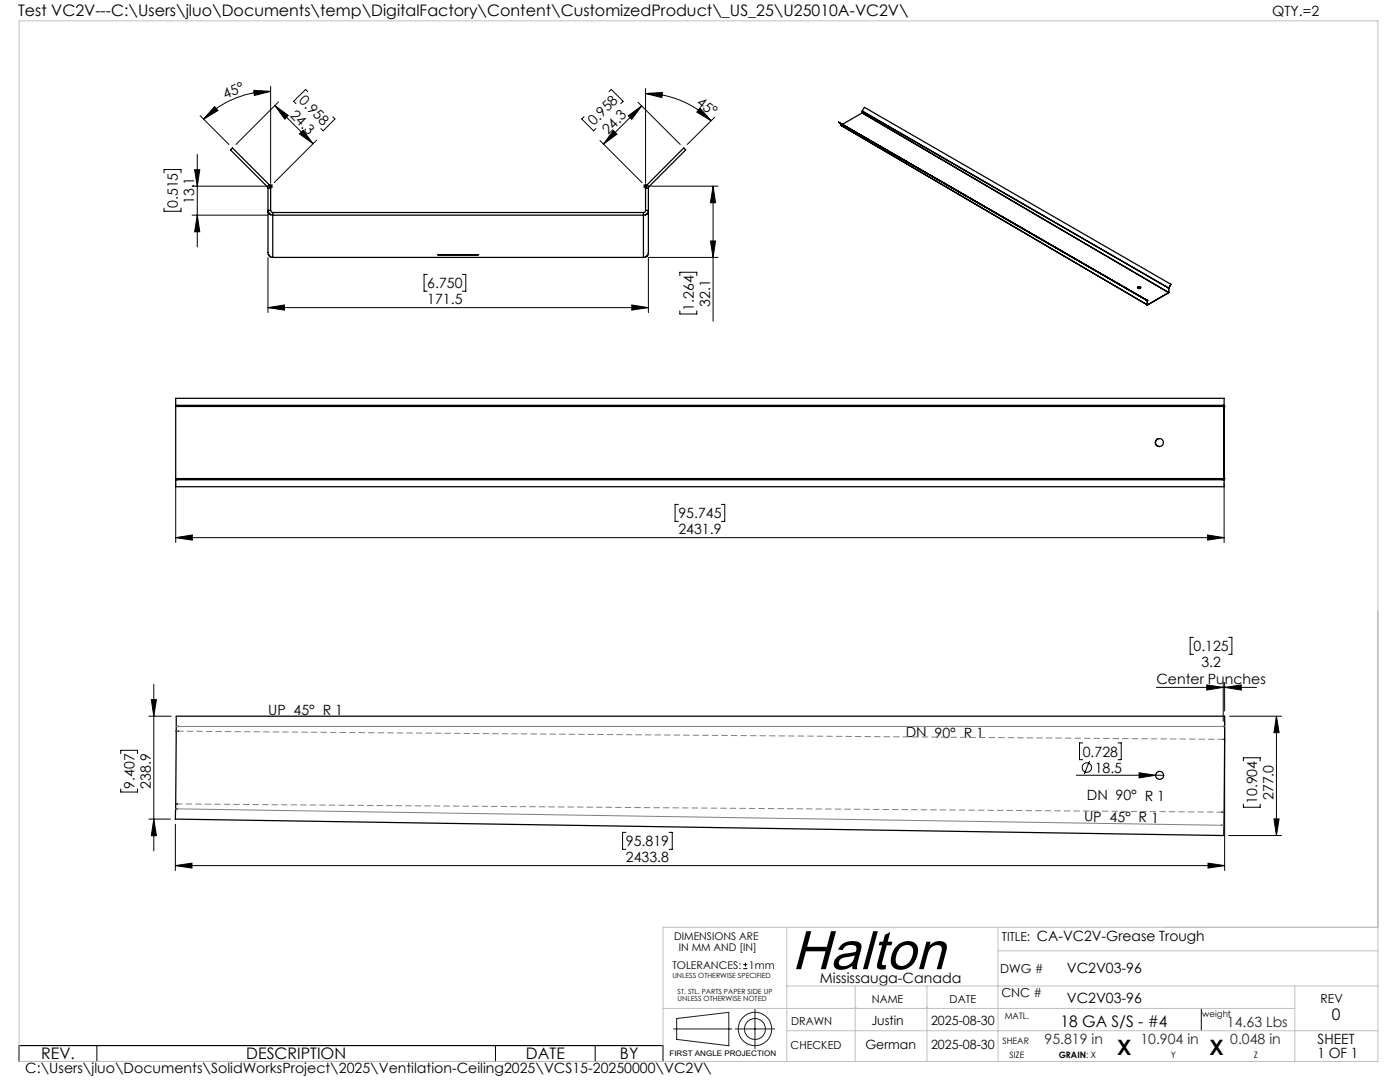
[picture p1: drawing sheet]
<svg xmlns="http://www.w3.org/2000/svg" width="279mm" height="216mm" viewBox="0 0 279 216" stroke-linecap="round" stroke-linejoin="round" font-family="sans-serif">
<g fill="none" stroke="#000" stroke-width=".25">
<path d="M53.3 37.3l.2 .3M53.5 37.6v12.8a.96 .96 0 0 0 .9 1M53.5 37.6h.5M53.7 36.9l.3 .7M53.7 36.9l-7.3-7.4-.4 .4 7.3 7.4M53.7 36.9l-.4 .4M54 37.6v4.4M128.8 37.6v4.4M128.8 37.6h.6M129.2 36.9l-.4 .7M129.2 36.9l.3 .4M129.2 36.9l7.3-7.4 .3 .4-7.3 7.4"/>
<path d="M129.4 37.6v12.8a.96 .96 0 0 1-1 1M129.5 37.3l-.1 .3M167.4 24.4l61.6 35.6M167.4 24.4l61.2 35.3M167.4 24.4l.4 .3M167.8 24.7h.1M167.8 25l61.1 35.8M167.8 25l61.2 35.8M167.8 24.7v.3M167.9 24.7h.1M172 22.5l61.2 35.9M172 22.5l-3.9 2.3"/>
<path d="M172.1 22.2h.1M172.1 22.5h-.1M172.1 22.2l.4-.8 61.2 35.3M172.1 22.2l61.2 35.3M172.1 22.2l61.1 35.3M172.1 22.5l61.1 35.8M172.1 22.2v.3M172.2 22.2h.1M172.2 22.6h.1M53.6 42.4l.4 .5zM53.6 50.8l.4 .5zM54 42h-.5a.96 .96 0 0 0 .9 .9h74a.96 .96 0 0 0 1-.9h-.6"/>
<path d="M54 42l.4 .4M54.4 42.4v9M54.4 42.4h74M54.4 51.4h74M87.3 50.8h8.2zM128.4 42.4v9M128.8 51.3l.5-.5zM128.8 42l-.1 .3-.3 .1M129.3 42.4l-.5 .5zM227 57.4l.3-.2 .3 .2M227 57.3a.29 .29 0 0 1 .4-.1 .29 .29 0 0 1 .2 .3h-.5zM228.6 59.7l.4 .3"/>
<path d="M228.6 59.7l.4 .2M228.9 59.9h.1M229 60h.1M229 59.9v.1M229 59.9v.9M229 60v.9M233.1 58.3h.1M233.1 57.4h.1M233.2 58.3v.1M233.2 57.5l.1 .8M233.2 58.4l-4.2 2.5M233.2 57.5h.1"/>
<path d="M233.2 58.3h.1M233.3 57.5h-.1M233.3 57.5h.1M233.3 57.5v.8M233.7 56.7l-.4 .8M228.9 60.8h.1M228.9 60.8l.1 .1M229 60.8v.1M229 60.8h.1M35.1 80.9v.2M35.1 80.9v-1.4h209.2v1.6M35.1 95.5v.2"/>
<path d="M35.1 95.7h.1M35.1 80.9h209.2M35.1 80.9h.1M35.1 81.1v14.4M35.1 95.5h209.2M35.1 81.1h209.2M35.1 95.7h209.2M35.4 95.7h.1M35.5 81h.1M35.5 80.9h.1M231.4 87.5a.79 .79 0 0 0-.8 .8 .79 .79 0 0 0 .8 .8M243.8 95.6l.1 .1z"/>
<path d="M243.9 95.7h.1M243.9 81h.1zM244.1 80.9h.1M244.3 80.9v.2M244.3 81.1h.1M244.3 95.5h.1M244.3 95.5v.2M244.3 95.5v1.6h-209.2v-1.4M244.3 95.7h.1M244.3 81.1v14.4M35.2 142.9h209.2l-.2 23.8-209.2-3.3zM35.5 144.9l.1 .1z"/>
<path d="M35.6 145.9h.1M244.1 147.5h.1M244.2 145h.1M35.3 161.4h.1M35.3 160.4h.1M243.8 164.7h.1M243.9 162.1h.1"/>
<circle cx="35.3" cy="95.6" r=".06"/>
<circle cx="231.4" cy="88.3" r=".81"/>
<circle cx="231.4" cy="154.7" r=".79"/>
</g>
<g fill="none" stroke="#000" stroke-width=".2">
<path d="M50.7 18l3.3 .2-3.2 .8zM54 18.2a19 19 0 0 0-13.4 5.6M54 17.3v19.2M61.4 18.3l-.4-.4-2.4 2.3 .5 .5M121.5 18.3l.5-.4 2.4 2.3-.5 .5M128.8 18.7l3.4-.2-.1 1zM128.8 18.7a18.5 18.5 0 0 1 13.1 5.4M128.8 17.7v18.8M32.7 34.5v-.7h3.4v.7M38.3 37.1h14.7M38.8 33.9h1.1l-.5 3.2zM39.4 30.8v18.5"/>
<path d="M39.9 23.1l5.8 5.7M42.8 21.3l.7 .7-2.9 1.8zM53.5 37.1h1M53.7 36.8l.7 .7M54 36.7v.9M54.4 36.8l-.7 .7M54.9 21.1l2.6 1.9-.7 .8zM54.9 21.1l7.6 7.6M55.6 20.4l-8.5 8.4M59.8 26.7l.7-.7 2 2.7zM63.2 28l-8.5 8.4M66.4 23.3l.5 .4-2.4 2.4-.5-.5"/>
<path d="M116.6 23.3l-.5 .4 2.4 2.4 .4-.5M119.7 28l8.4 8.4M122.4 26l.7 .8-2.7 2zM125.4 23.1l2.7-2-2 2.7zM127.4 20.4l8.3 8.4M128.1 21.1l-7.7 7.7M128.3 37.1h1.1M128.5 36.8l.7 .7M128.8 36.7v.9M129.2 36.8l-.7 .7M129.9 37.1h13.4M139.7 21.6l2.2 2.5-2.8-1.7z"/>
<path d="M142.3 37.1l.5 3.4h-1zM142.3 37.1v27M142.6 23.4l-5.4 5.4M32.7 41.5v.7h3.4v-.7M38.3 42.9h15.1M39.4 42.9l.5 3.3h-1.1zM53.5 51.4v11M85.3 54.8h-.7v3.3h.7M92.3 54.8h.7v3.3h-.7M129.4 51.4v11M129.4 51.4h13.9M135.7 55v-.7h3.4v.7"/>
<path d="M141.8 48.1h1l-.5 3.3zM53.5 61.4l3.3-.5v1zM53.5 61.4h75.9M126.1 60.9l3.3 .5-3.3 .5zM135.7 62v.7h3.4v-.7M35.1 96.5v11.8M244.3 96.5v11.8M35.1 107.3l3.3-.5v1zM35.1 107.3h209.2M135.4 100.6h-.7v3.4h.7M144 100.6h.6v3.4h-.6M241 106.8l3.3 .5-3.3 .5z"/>
<path d="M30.2 139.6h1l-.5 3.3zM30.7 136.6v33.2M230.8 137.2h20M238.2 127.2h-.7v3.4h.7M240.8 136.7l3.3 .5-3.3 .5zM244.1 136.2v7.7M244.4 137.2l3.3-.5v1zM244.4 136.2v5.7M245.2 127.2h.7v3.4h-.7M24.1 150.4v-.7h3.3v.7M24.1 157.4v.6h3.3v-.6M29.7 142.9h4.4"/>
<path d="M214.8 154.7h17.4M216.1 148.2h-.7v3.4h.7M217.5 151.8l-1.1 2.7M223.1 148.2h.7v3.4h-.7M227.3 154.2l3.3 .5-3.3 .5zM244.4 143.9v29.8M245.4 142.9h10.4M248.1 151.8v-.6h3.4v.6M254.7 142.9l.6 3.3h-1.1zM254.7 142.9v23.8M29.7 163.4h4.3M30.7 163.4l.5 3.4h-1z"/>
<path d="M35 172.7l3.3-.5v1zM35 164.5v9.2M35 172.7h209.4M124.9 166.1h-.7v3.4h.7M133.5 166.1h.7v3.4h-.7M241.1 172.2l3.3 .5-3.3 .5zM245.2 166.7h10.6M248.1 160.4v.7h3.4v-.7M254.2 163.4h1.1l-.6 3.3zM148.3 193.3h.9M148.3 192.5h.9M148.8 192.1v.8"/>
<path d="M3.8 208.6h128.5v3.2h-128.5zM19.3 208.6v3.2M98.9 208.6v3.2M118.8 208.6v3.2M239.7 201.2v4.5"/>
<circle cx="216.9" cy="153.2" r=".94"/>
</g>
<g fill="none" stroke="#191924" stroke-width=".2">
<path d="M134.4 205.3h11.7M135 203.2l10.5-1.2v6.7l-10.5-1.3zM146.7 205.3h7.9M150.7 201.4v7.9"/>
<circle cx="150.7" cy="205.3" r="2.09"/>
<circle cx="150.7" cy="205.3" r="3.3"/>
</g>
<path d="M35.5 145.9h-.3M244.4 147.5h-.3M35.3 160.4h-.2M244.3 162.1l-.4-.1" fill="none" stroke="#808080" stroke-width=".2" stroke-dasharray="1.3 .6" stroke-linecap="butt"/>
<path d="M244.1 147.5l-208.5-1.6M243.8 162l-208.4-1.6" fill="none" stroke="#808080" stroke-width=".2" stroke-dasharray="1.3 .6" stroke-dashoffset=".2" stroke-linecap="butt"/>
<path d="M35.2 145h.3M35.6 145h208.5M244.2 145h.2M35 161.4h.3M35.3 161.4l209 3.3" fill="none" stroke="#808080" stroke-width=".2"/>
<path d="M3.8 4.2h271.2v207.6h-271.2zM157 196.7h118M157 185v26.8M170.7 196.7v15.1M185 196.7v15.1M199.2 185v26.8M199.2 189.7h75.8M258.4 196.7v15.1M275 185h-142.7v26.8M132.3 201.2h126.1M157 205.7h118M170.7 201h.1" fill="none" stroke="#c0c0c0" stroke-width=".2"/>
<g fill="#000">
<path d="M227.3 154.2l3.3 .5-3.3 .5z"/>
<path d="M50.7 18l3.3 .2-3.2 .8zM42.8 21.3l.7 .7-2.9 1.8z"/>
<path d="M38.8 33.9h1.1l-.5 3.2zM39.4 42.9l.5 3.3h-1.1zM142.3 37.1l.5 3.4h-1zM141.8 48.1h1l-.5 3.3z"/>
<path d="M59.8 26.7l.7-.7 2 2.7zM54.9 21.1l2.6 1.9-.7 .8z"/>
<path d="M122.4 26l.7 .8-2.7 2zM125.4 23.1l2.7-2-2 2.7z"/>
<path d="M139.7 21.6l2.2 2.5-2.8-1.7zM128.8 18.7l3.4-.2-.1 1z"/>
<path d="M35.1 107.3l3.3-.5v1zM241 106.8l3.3 .5-3.3 .5z"/>
<path d="M30.2 139.6h1l-.5 3.3zM30.7 163.4l.5 3.4h-1z"/>
<path d="M35 172.7l3.3-.5v1zM241.1 172.2l3.3 .5-3.3 .5zM240.8 136.7l3.3 .5-3.3 .5zM244.4 137.2l3.3-.5v1zM53.5 61.4l3.3-.5v1zM126.1 60.9l3.3 .5-3.3 .5z"/>
<path d="M254.2 163.4h1.1l-.6 3.3zM254.7 142.9l.6 3.3h-1.1z"/>
</g>
<text font-size="11" x="158" y="193.4">Halton</text>
<g font-size="4.2">
<text x="223" y="210.4">X</text>
<text x="241.4" y="210.4">X</text>
</g>
<g font-size="3.2">
<text x="3.6" y="3.3">Test VC2V---C:\Users\jluo\Documents\temp\DigitalFactory\Content\CustomizedProduct\_US_25\U25010A-VC2V\</text>
<text x="265.8" y="203.5">0</text>
<text x="211.6" y="204.9">18 GA S/S - #4</text>
<text x="8.2" y="211.4">REV.</text>
<text x="49.2" y="211.4">DESCRIPTION</text>
<text x="105" y="211.4">DATE</text>
<text x="123.7" y="211.4">BY</text>
</g>
<g font-size="2.8">
<text x="253.9" y="3.3">QTY.=2</text>
<text x="44.9" y="19.7" transform="rotate(-21 44.9 19.7)">45°</text>
<text x="57.8" y="23.1" transform="rotate(45 57.8 23.1)">24.3</text>
<text x="59.5" y="20.2" transform="rotate(45 59.5 20.2)">0.958</text>
<text x="138.8" y="20.7" transform="rotate(38 138.8 20.7)">45°</text>
<text x="118.5" y="25.2" transform="rotate(-45 118.5 25.2)">0.958</text>
<text x="121.4" y="26.9" transform="rotate(-45 121.4 26.9)">24.3</text>
<text x="35.5" y="41.5" transform="rotate(-90 35.5 41.5)">0.515</text>
<text x="38.8" y="40.7" transform="rotate(-90 38.8 40.7)">13.1</text>
<text x="85.3" y="57.5">6.750</text>
<text x="85.3" y="60.7">171.5</text>
<text x="138.5" y="62" transform="rotate(-90 138.5 62)">1.264</text>
<text x="141.7" y="61.2" transform="rotate(-90 141.7 61.2)">32.1</text>
<text x="135.4" y="103.4">95.745</text>
<text x="135.4" y="106.6">2431.9</text>
<text x="238.2" y="129.9">0.125</text>
<text x="230.8" y="136.5">Center Punches</text>
<text x="239.8" y="133.2">3.2</text>
<text x="53.5" y="142.7">UP 45° R 1</text>
<text x="180.8" y="147.1">DN 90° R 1</text>
<text x="216.1" y="151">0.728</text>
<text x="218.5" y="154.2">18.5</text>
<text x="26.9" y="157.4" transform="rotate(-90 26.9 157.4)">9.407</text>
<text x="30.1" y="157.4" transform="rotate(-90 30.1 157.4)">238.9</text>
<text x="216.9" y="159.6">DN 90° R 1</text>
<text x="250.9" y="160.4" transform="rotate(-90 250.9 160.4)">10.904</text>
<text x="254.2" y="159.6" transform="rotate(-90 254.2 159.6)">277.0</text>
<text x="216.4" y="163.9" transform="rotate(1 216.4 163.9)">UP 45° R 1</text>
<text x="124.9" y="168.8">95.819</text>
<text x="124.9" y="172.1">2433.8</text>
<text x="206.9" y="187.8">CA-VC2V-Grease Trough</text>
<text x="163.6" y="196.1">Mississauga-Canada</text>
<text x="212.9" y="194.1">VC2V03-96</text>
<text x="212.9" y="200.1">VC2V03-96</text>
<text x="263" y="208.3">SHEET</text>
<text x="5" y="214.1">C:\Users\jluo\Documents\SolidWorksProject\2025\Ventilation-Ceiling2025\VCS15-20250000\VC2V\</text>
<text x="262.9" y="211.1">1 OF 1</text>
</g>
<g font-size="2.8" fill="#400040">
<text x="208.5" y="208.3">95.819 in</text>
<text x="227.6" y="208.3">10.904 in</text>
<text x="244.9" y="204.9">14.63 Lbs</text>
<text x="245.5" y="208.3">0.048 in</text>
</g>
<g font-size="2.5">
<text x="200" y="187.8">TITLE:</text>
<text x="199.6" y="194.1">DWG #</text>
<text x="199.9" y="198.9">CNC #</text>
<text x="263.5" y="200.1">REV</text>
<text x="172.7" y="209.3">German</text>
<text x="173.9" y="204.6">Justin</text>
<text x="185.8" y="204.6">2025-08-30</text>
<text x="185.8" y="209.3">2025-08-30</text>
</g>
<g font-size="2.2">
<text x="174" y="200.1">NAME</text>
<text x="189.5" y="200.1">DATE</text>
<text x="157.8" y="209.3">CHECKED</text>
<text x="157.9" y="204.6">DRAWN</text>
</g>
<g font-size="2.1">
<text x="134.5" y="187.6">DIMENSIONS ARE</text>
<text x="135.5" y="189.7">IN MM AND [IN]</text>
<text x="134.2" y="193.3">TOLERANCES:</text>
<text x="149.5" y="193.3">1mm</text>
</g>
<g font-size="1.8">
<text x="200.5" y="203.3">MATL.</text>
<text x="240" y="202.8">weight</text>
<text x="200.1" y="208.3">SHEAR</text>
<text x="201.5" y="211.1">SIZE</text>
<text x="211.3" y="211.1">GRAIN: X</text>
<text x="233.7" y="211.1">Y</text>
<text x="250.2" y="211.1">Z</text>
</g>
<text font-size="1.5" x="133.6" y="210.7">FIRST ANGLE PROJECTION</text>
<g font-size="1.4">
<text x="134.2" y="195.1">UNLESS OTHERWISE SPECIFIED</text>
<text x="135.2" y="198.3">ST. STL. PARTS PAPER SIDE UP</text>
<text x="135.2" y="199.7">UNLESS OTHERWISE NOTED</text>
</g>
</svg>
